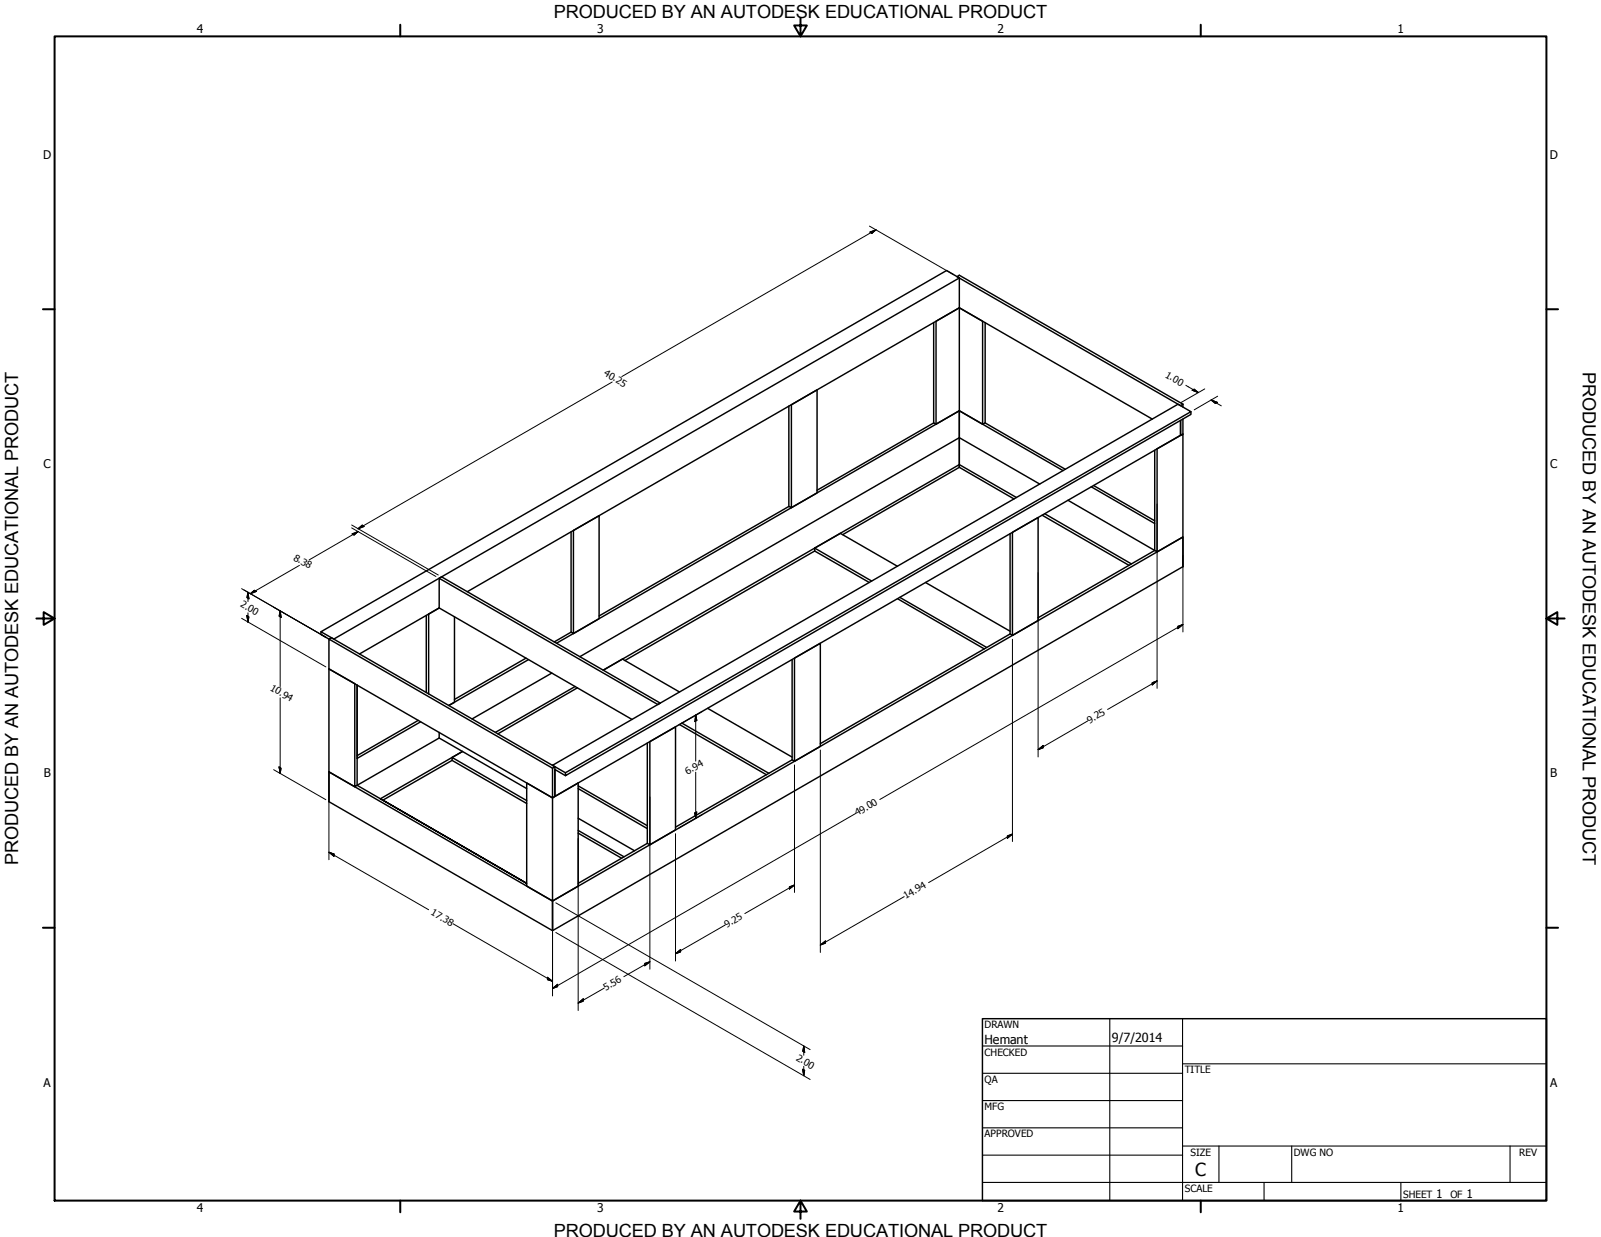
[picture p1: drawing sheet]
<svg xmlns="http://www.w3.org/2000/svg" width="559mm" height="432mm" viewBox="0 0 559 432" stroke-linecap="round" stroke-linejoin="round" font-family="sans-serif">
<!-- layer: Visible (ANSI) -->
<g fill="none" stroke="#000" stroke-width=".51">
<path d="M334 96.6l.8-.5 78.1 45-.8 .5zM334.8 97v10.4l-171.7 99.2M325.9 112.6v35l.8 .5M343.9 112.6v35l-.9 .5v-36l-8.2-4.7v36l8.2 4.7M275.3 141.7v35.1l.9 .4v-35.9l9-5.2v36l-9 5.1M325.9 147.6l-40.7 23.5M334.8 143.4v19.7M334.8 143.4l-8.1 4.7v-36l8.1-4.7 67.4 38.9M334.8 143.4l-140.6 81.1M334.8 143.4l36.2 20.9M343.9 147.6l28 16.2M403 157.2v35l.9 .5v-36l9-5.2v36l-9 5.2"/>
<path d="M412.9 146.3v5.2l-.8 .5v-5.2v5.2l-218.4 126v-9.4l3.7 2.2M412.9 141.1v1M415.7 143.7v1l-218.3 126.1v-1.1M275.3 176.8l-66.2 38.2M334.8 163.1l-40.7 23.5M334.8 163.1l19.1 11.1M354.8 173.7l-20-11.5-124.2 71.7 6.6-3.8 20 11.5M362.9 169l-28.1-16.2-132.4 76.4M363.7 179.8l30.4 17.6M364.6 179.3l30.3 17.5M372.7 174.6l30.3 17.6-40.7 23.4M380.9 169.9l22.1 12.9"/>
<path d="M381.7 169.5l21.3 12.3M199.3 185.7v35l.9 .5v-36l8.9-5.2v36l-8.9 5.2M284.4 192.3l-66.3 38.3M284.4 191.3l8.9-5.1 19.9 11.5M284.4 191.3l19.8 11.5M284.4 191.3v1M284.4 192.3l19 11M352.6 186.3v35M412.9 197.8v-10.3l-220.1 127M412.9 197.8l-220.1 127.1M412.9 187.5v10.3M148.8 214.8v26.9"/>
<path d="M153.3 201.9l.8-.5 76.3 44-.8 .5-76.3-44v10.3M153.3 212.2l-3.7 2.2v27.9M153.3 212.2l-27.8 16.1M153.3 212.2l67.3 38.9M158.6 215.3v29.9l-1.9 1.1 27.8-16M313.2 209l30.3 17.5M314.1 208.5l30.3 17.5M323 203.3l29.6 17M112 220.5v1l2.8 1.6 .9-.5 78 45.1v10.3l-.9 .5-78-45v-10.4l78 45.1v10.3M112 220.5l218.4-126.1 4.4 2.6-218.3 126.1zM183.6 229.7l-25 14.5M192.6 234.9l-27.8 16.1"/>
<path d="M199.3 220.7l-5.9 3.4M200.7 239.6l-27.8 16.1M276.5 230.3v34.9M352.6 221.3l.8 .5 8.9-5.2v-35.9l-8.9 5.1v36M352.6 221.3l-66.3 38.3M146 251.5l-21.3 12.3M146.8 252l-22.1 12.7v-25.6v35l-.9 .5v-36l-9-5.1v35.9l9 5.2M153.3 257.6l-28.6 16.5 59.1 34.3-51-29.6 28.6-16.5-3.6 2.1M153.3 257.6l30.5 17.7M153.3 255.7v1.9M201.5 240.1l-27.7 16.1M225.9 259.4v35"/>
<path d="M237.2 252.9l30.3 17.5M238 252.4l30.4 17.5M247 247.3l29.5 17M114.8 269.4l78 45.1v10.4l-78-45.1zM157.8 265.4v-1l26 15.1M157.8 265.4l-24.2 13.9M157.8 265.4l26 15.1M183.8 273.3l9 5.2v36l-9-5.2zM192.8 267.1l218.4-126 4.5 2.6-218.3 126zM192.8 278.5l9-5.2v36l-9 5.2M193.7 267.7l-.9 .5M201.8 274.3l24.1 13.9"/>
<path d="M201.8 275.3l24.1 13.9M276.5 265.2l.8 .5 9-5.2v-36l-9 5.2v36M276.5 265.2l-40.7 23.5M201.8 289.9l16 9.2M201.8 290.8l15.2 8.8M201.8 285.6l19.7 11.4M225.9 294.4l.9 .5 9-5.2v-36l-9 5.2v36M225.9 294.4l-24.1 14M192.8 314.5v10.4"/>
</g>
<circle cx="132.8" cy="278.8" r=".25" fill="#000"/>
<!-- layer: Border (ANSI) -->
<g fill="none" stroke="#000" stroke-width=".7">
<path d="M19 12.7h520.8v406.4h-520.8zM139.7 8.6v4.1M279.4 6.3v6.4l-2.2-3.8h4.4l-2.2 3.8M419.1 8.6v4.1M15 107.9h4M539.8 107.9h4M12.7 215.9h6.3l-3.8-2.2v4.4l3.8-2.2M539.8 215.9l3.8 2.2v-4.4l-3.8 2.2h6.3M15 323.8h4M539.8 323.8h4M139.7 419.1v4.1M279.4 419.1l2.2 3.8h-4.4l2.2-3.8v6.3"/>
<path d="M419.1 419.1v4.1"/>
</g>
<!-- layer: Title (ANSI) -->
<g fill="none" stroke="#000" stroke-width=".38">
<path d="M387.3 355.6v63.5M412.7 355.6v63.5M342.9 365.1h69.8M342.9 374.6h69.8M412.7 371.3h127.1M342.9 384.2h69.8M342.9 393.7h69.8M342.9 412.7h196.9M342.9 403.2h69.8M412.7 400h127.1M425.4 400v12.7M441.2 412.7v6.4"/>
<path d="M450.8 400v12.7M488.9 412.7v6.4M527 400v12.7"/>
</g>
<path d="M342.9 355.6h196.9v63.5h-196.9z" fill="none" stroke="#000" stroke-width=".51"/>
<!-- layer: Dimension (ANSI) -->
<g fill="none" stroke="#000" stroke-width=".35">
<path d="M303.5 78.9l29.4 17M303.6 81l2.2-.8-1.5 1.3zM305.8 80.2l-88.8 51.2M213.7 133.3l-88.7 51.3M413.9 134.5l4.4 2.5M416.1 136.2l.7-.4 1.5 1.2zM420.5 135.8l-8.2 4.7M422.7 139.6l2.2 .9-.7 .3zM422.7 139.6l3.6 2.1M425 138.3l-8.2 4.8M403.9 176v64.3M104.5 197.4l-17.1 9.9"/>
<path d="M122.7 184.3l29.4 16.9M122.7 183.3l30.3 17.4M122.9 186.4l2.1-.9-1.4 1.3zM125 184.6l1.4-1.3 .7 .5zM125 185.5l-17.1 10M362.3 200v64.2M412.9 193.9v26.7M84.3 205.5l29.4 16.9-18.2-10.4M84.3 215.8l29.4 17M86.2 214.9l.7 .4-.3 1.9zM86.6 206.8l.3 2.2-.7-.4zM86.6 206.8v3.2"/>
<path d="M86.6 213.9v3.3M87.4 207.3l1.4-1.2 .7 .3zM97.8 213.2l.3 2.3-.7-.4zM97.8 213.2v26.4M411.1 218.6l1.8-.6-1.8 1.5zM412.9 218l-105.8 61.1M353.4 223.1v70.7M402.1 238.3l1.8-.6-1.8 1.4zM403.9 237.7l-17.3 9.9M97.8 243.6v26.4M242.8 249.6l.4 1.9-.7 .4zM242.8 249.6v16.1"/>
<path d="M245.1 248.3l-8.2 4.7M379.7 251.7l-17.4 10M95.5 268.7l18.2 10.4M97.4 267.7l.7 .5-.3 1.8zM114.8 275.9v24.2M226.8 278.2v60.1M242.8 269.6v16M277.3 267v44.5M286.3 261.8v70.7M362.3 261.7l1.8-1.5v.8zM114.8 297.5l1.8 .6v.9zM114.8 297.5l34.8 20.1"/>
<path d="M201.8 292.6v60.1M235.8 291v44.5M242.5 283.8l.7-.4-.4 2.2zM245.1 284.4l-8.2 4.7M298.6 284l-105.8 61.1M351.6 291.8l1.8-.7-1.8 1.5zM353.4 291.1l-29.3 17M194 315.2l88.8 51.2M275.5 309.6l1.8-.7-1.8 1.4zM277.3 308.9l-17.3 10M315.6 313l-29.3 16.9M158.1 322.5l34.7 20"/>
<path d="M192.8 321v26.7M194 325.5l88.8 51.3M225 336.3l1.8-.6-1.8 1.4zM226.8 335.7l-9.1 5.2M235.8 332.9l1.8-1.4v.8zM253.1 322.9l-17.3 10M286.3 329.9l1.8-1.4v.7zM191.1 341.1l1.7 1.4-1.7-.6zM192.8 345.1l1.8-1.5v.8zM201.8 350.1l1.8-1.4v.8zM210.9 344.9l-9.1 5.2M280.2 373.3l.7 .3-.4 1.9z"/>
<path d="M280.5 365.1l.4 2.2-.7-.3zM280.5 365.1v3.3M280.5 372.2v3.3"/>
</g>
<g fill="#000" stroke="#000" stroke-width=".35">
<path d="M304.3 81.5l1.5-1.3zM303.6 81l2.2-.8-1.5 1.3zM416.1 136.2l2.2 .8zM416.1 136.2l.7-.4 1.5 1.2zM422.7 139.6l2.2 .9zM422.7 139.6l2.2 .9-.7 .3zM123.6 186.8l1.4-1.3zM122.9 186.4l2.1-.9-1.4 1.3zM125 184.6l1.4-1.3zM125 184.6l1.4-1.3 .7 .5zM86.2 214.9l.4 2.3zM86.2 214.9l.7 .4-.3 1.9z"/>
<path d="M86.6 206.8l.3 2.2zM86.6 206.8l.3 2.2-.7-.4zM87.4 207.3l1.4-1.2zM87.4 207.3l1.4-1.2 .7 .3zM97.8 213.2l.3 2.3zM97.8 213.2l.3 2.3-.7-.4zM411.1 219.5l1.8-1.5zM411.1 218.6l1.8-.6-1.8 1.5zM402.1 239.1l1.8-1.4zM402.1 238.3l1.8-.6-1.8 1.4zM242.8 249.6l.4 1.9zM242.8 249.6l.4 1.9-.7 .4z"/>
<path d="M97.4 267.7l.4 2.3zM97.4 267.7l.7 .5-.3 1.8zM362.3 261.7l1.8-1.5zM362.3 261.7l1.8-1.5v.8zM114.8 297.5l1.8 .6zM114.8 297.5l1.8 .6v.9zM242.5 283.8l.3 1.8zM242.5 283.8l.7-.4-.4 2.2zM351.6 292.6l1.8-1.5zM351.6 291.8l1.8-.7-1.8 1.5zM275.5 310.3l1.8-1.4zM275.5 309.6l1.8-.7-1.8 1.4z"/>
<path d="M225 337.1l1.8-1.4zM225 336.3l1.8-.6-1.8 1.4zM235.8 332.9l1.8-1.4zM235.8 332.9l1.8-1.4v.8zM286.3 329.9l1.8-1.4zM286.3 329.9l1.8-1.4v.7zM191.1 341.9l1.7 .6zM191.1 341.1l1.7 1.4-1.7-.6zM192.8 345.1l1.8-1.5zM192.8 345.1l1.8-1.5v.8zM201.8 350.1l1.8-1.4zM201.8 350.1l1.8-1.4v.8z"/>
<path d="M280.2 373.3l.3 2.2zM280.2 373.3l.7 .3-.4 1.9zM280.5 365.1l.4 2.2zM280.5 365.1l.4 2.2-.7-.3z"/>
</g>
<g font-size="6.4">
<text x="552.4" y="129.8" transform="rotate(90 552.4 129.8)">PRODUCED BY AN AUTODESK EDUCATIONAL PRODUCT</text>
<text x="6.3" y="302" transform="rotate(-90 6.3 302)">PRODUCED BY AN AUTODESK EDUCATIONAL PRODUCT</text>
</g>
<g font-size="6.3">
<text x="193.3" y="6.3">PRODUCED BY AN AUTODESK EDUCATIONAL PRODUCT</text>
<text x="417.2" y="410.6">C</text>
<text x="193.3" y="431.8">PRODUCED BY AN AUTODESK EDUCATIONAL PRODUCT</text>
</g>
<g font-size="4.4">
<text x="343.7" y="364.3">Hemant</text>
<text x="388.1" y="363.7">9/7/2014</text>
</g>
<g font-size="4.2">
<text x="68.7" y="11.7">4</text>
<text x="208.4" y="11.7">3</text>
<text x="348.1" y="11.7">2</text>
<text x="487.8" y="11.7">1</text>
<text x="15.1" y="55.5">D</text>
<text x="540.9" y="55.5">D</text>
<text x="15.2" y="163.4">C</text>
<text x="541" y="163.4">C</text>
<text x="15.3" y="271.4">B</text>
<text x="541.1" y="271.4">B</text>
<text x="15.2" y="379.3">A</text>
<text x="541" y="379.3">A</text>
<text x="501.3" y="418.3">1</text>
<text x="511.8" y="418.3">1</text>
<text x="68.7" y="423.2">4</text>
<text x="208.4" y="423.2">3</text>
<text x="348.1" y="423.2">2</text>
<text x="487.8" y="423.2">1</text>
</g>
<g font-size="3.5">
<text x="343.7" y="358.9">DRAWN</text>
<text x="343.7" y="368.5">CHECKED</text>
<text x="413.5" y="374.6">TITLE</text>
<text x="343.7" y="378">QA</text>
<text x="343.7" y="387.5">MFG</text>
<text x="343.7" y="397.1">APPROVED</text>
<text x="415.5" y="403.4">SIZE</text>
<text x="451.6" y="403.4">DWG NO</text>
<text x="530.3" y="403.4">REV</text>
<text x="413.5" y="416.1">SCALE</text>
<text x="489.7" y="418.3">SHEET</text>
<text x="506.2" y="418.3">OF</text>
</g>
<g font-size="3.4">
<text x="210.6" y="130.9" transform="rotate(30 210.6 130.9)">40.25</text>
<text x="406.5" y="131.5" transform="rotate(30 406.5 131.5)">1.00</text>
<text x="102.2" y="195.4" transform="rotate(30 102.2 195.4)">8.38</text>
<text x="83.7" y="211.6" transform="rotate(30 83.7 211.6)">2.00</text>
<text x="94.1" y="240.7" transform="rotate(30 94.1 240.7)">10.94</text>
<text x="380.2" y="252.6" transform="rotate(-30 380.2 252.6)">9.25</text>
<text x="240" y="270.6" transform="rotate(-30 240 270.6)">6.94</text>
<text x="299.1" y="284.9" transform="rotate(-30 299.1 284.9)">49.00</text>
<text x="316.2" y="313.9" transform="rotate(-30 316.2 313.9)">14.94</text>
<text x="150.2" y="319.2" transform="rotate(30 150.2 319.2)">17.38</text>
<text x="253.7" y="323.8" transform="rotate(-30 253.7 323.8)">9.25</text>
<text x="211.5" y="345.8" transform="rotate(-30 211.5 345.8)">5.56</text>
<text x="277.6" y="369.9" transform="rotate(30 277.6 369.9)">2.00</text>
</g>
</svg>
